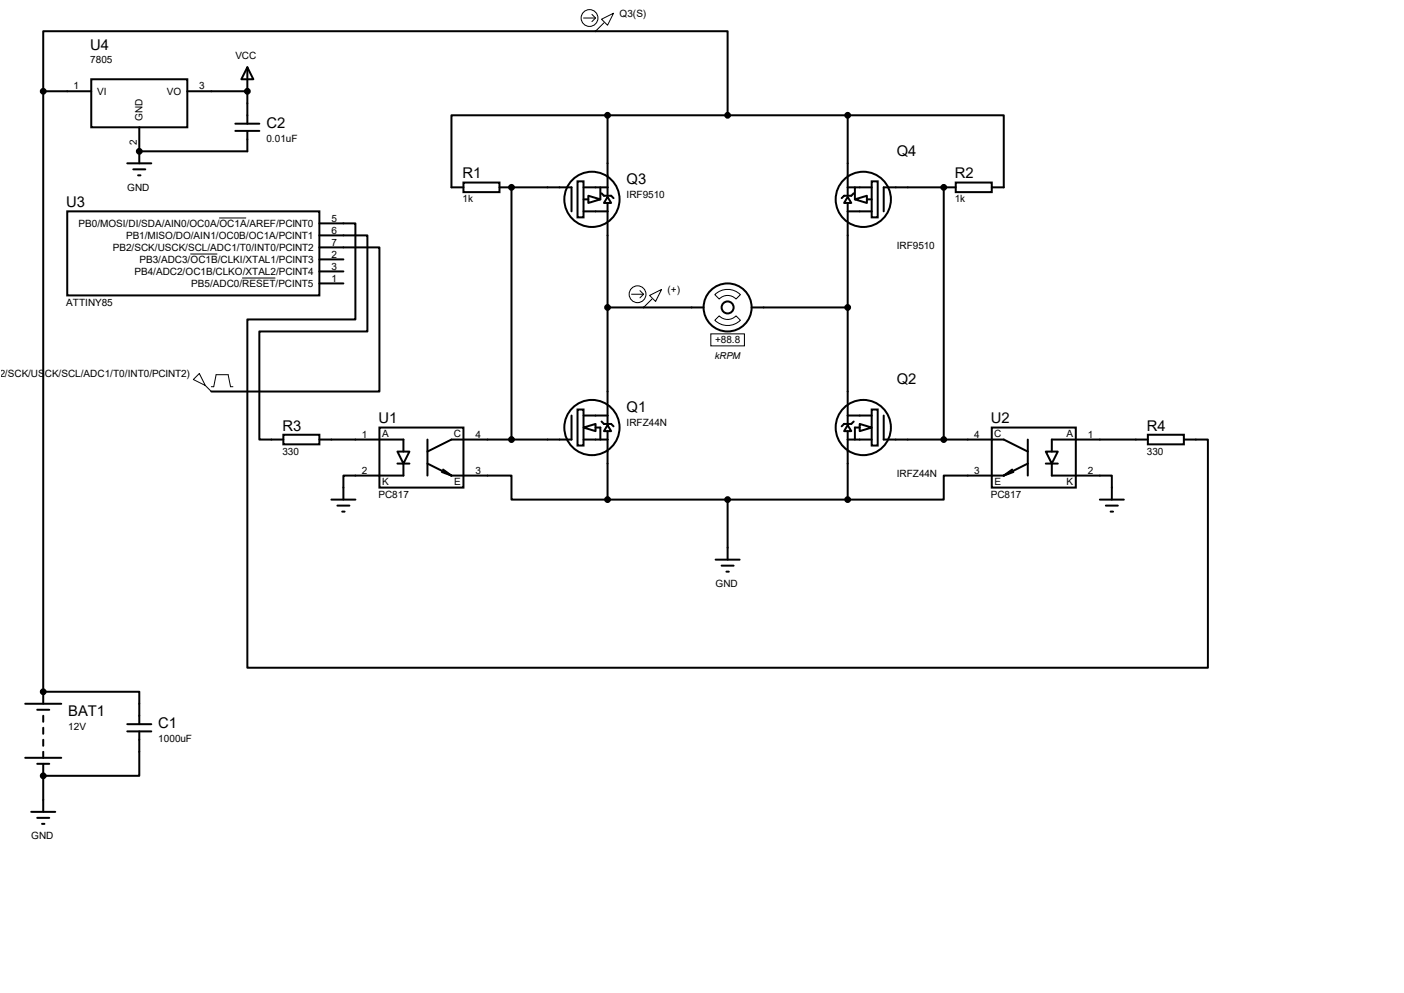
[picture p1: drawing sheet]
<svg xmlns="http://www.w3.org/2000/svg" width="297mm" height="210mm" viewBox="0 0 297 210" stroke-linecap="round" stroke-linejoin="round" font-family="sans-serif">
<g fill="none" stroke="#000" stroke-width=".42">
<path d="M9.1 19.3v-12.7h144.8v17.8M9.1 19.3v129.5M9.1 19.3h10.2M19.3 16.8h20.3v10.1h-20.3zM39.6 19.3h12.7M52.3 14.2l1.3 2.6h-2.5zM52.3 14.2v12M26.9 34.5h5.1M28.2 35.8h2.5M29.2 37.1h.5M29.5 26.9v7.6M49.8 26.2h5.1"/>
<path d="M49.8 27.7h5.1M52.3 27.7v4.3h-22.8M98 38.6h7.7v2h-7.7zM105.7 39.6h15.2v5.1M108.2 39.6v53.4M122.2 38.4h1.2v7.6h-1.2zM123.4 39.6h5.1M127 39.6v2.6M128.5 24.4h-33v15.2h2.5M128.5 24.4v17M128.5 24.4h50.8M179.3 24.4h33v15.2h-2.5"/>
<path d="M179.3 24.4v17M179.3 39.6h5.1M180.8 39.6v2.6M184.4 38.4h1.3v7.6h-1.3zM199.6 39.6v53.4M202.2 38.6h7.6v2h-7.6zM202.2 39.6h-15.3v5.1M14.2 44.7h53.4v17.8h-53.4zM67.6 49.8h10.1v20.3h-22.8v22.9h5M67.6 47.2h7.6v20.4h-22.9v73.6h203.2v-48.2h-5.1M67.6 52.3h12.7v30.5h-35.6M67.6 59.9h5"/>
<path d="M67.6 54.9h5M67.6 57.4h5M123.4 44.7h5.1M123.4 42.2h1.1M124.5 41.4l2.5 .8-2.5 .7zM127.3 40.9l.5 .5h1.5l.5 .5M128.5 41.7l.8 1.2h-1.5zM128.5 42.9v4.1M128.5 47.2v38.1M179.3 41.7l.8 1.2h-1.5zM179.3 42.9v4.1M179.3 47.2v38.1"/>
<path d="M179.3 44.7h5.1M180.6 40.9l-.5 .5h-1.5l-.5 .5M180.8 42.2l2.6-.8v1.5zM183.4 42.2h1M128.5 65h20.3M159 65h20.3M59.9 91.9h7.7v2.1h-7.7zM67.6 93h17.7v2.5M80.3 90.4h17.7v12.7h-17.7zM84.1 95.5h2.5l-1.3 2.5zM84.1 98h2.5M85.3 98v2.6h-12.7v5.1"/>
<path d="M90.4 93v7.6M90.4 98l5.1 2.6M93.5 99.8l2 .8M93.7 99.3l1.8 1.3M120.9 87.9v5.1h-25.4l-5.1 2.5M122.2 86.6h1.2v7.6h-1.2zM123.4 90.4l2.6-.7v1.5zM123.4 93h5.1M123.4 87.9h5.1M126 90.4h1v2.6M127.3 89.2l.5 .5h1.5l.5 .5M128.5 89.9l.8 1.3h-1.5z"/>
<path d="M128.5 85.6v4.1M128.5 91.2v14.5M179.3 89.9l.8 1.3h-1.5zM179.3 93h5.1M179.3 85.6v4.1M179.3 91.2v14.5M179.3 87.9h5.1M180.6 89.2l-.5 .5h-1.5l-.5 .5M181.9 89.7l2.5 .7-2.5 .8zM181.9 90.4h-1.1v2.6M184.4 86.6h1.3v7.6h-1.3zM186.9 87.9v5.1h25.4l5.1 2.5"/>
<path d="M209.8 90.4h17.8v12.7h-17.8zM214.1 99.3l-1.8 1.3M214.4 99.8l-2.1 .8M217.4 93v7.6M217.4 98l-5.1 2.6M221.2 95.5h2.6l-1.3 2.5zM221.2 98h2.6M222.5 98v2.6h12.7v5.1M242.8 91.9h7.6v2.1h-7.6zM242.8 93h-20.3v2.5M70.1 105.7h5.1M71.4 106.9h2.5"/>
<path d="M72.4 108.2h.5M95.5 100.6h12.7v5.1h20.3M128.5 105.7h50.8M151.4 118.4h5.1M152.7 119.6h2.5M153.9 105.7v12.7M212.3 100.6h-12.7v5.1h-20.3M232.7 105.7h5M233.9 106.9h2.6M234.9 108.2h.6M153.7 120.9h.5M5.3 148.8h7.7"/>
<path d="M7.9 150.1h2.5M9.1 146.3h20.4v6.9M9.1 151.4v1.3M9.1 153.9v1.3M9.1 156.5v1.2M9.1 159v1.3M26.9 153.2h5.1M26.9 154.7h5.1M29.5 154.7v9.4h-20.4M5.3 160.3h7.7M6.6 171.7h5.1M7.9 161.5h2.5"/>
<path d="M7.9 173h2.5M8.9 174.2h.5M9.1 161.5v10.2"/>
<circle cx="125.2" cy="42.2" r="5.8"/>
<circle cx="182.6" cy="42.2" r="5.8"/>
<circle cx="153.9" cy="65" r="5.1"/>
<circle cx="153.9" cy="65" r="1.27"/>
<circle cx="125.2" cy="90.4" r="5.8"/>
<circle cx="182.6" cy="90.4" r="5.8"/>
</g>
<g fill="#000">
<circle cx="52.3" cy="19.3" r=".21"/>
<circle cx="29.5" cy="32" r=".21"/>
<circle cx="108.2" cy="39.6" r=".21"/>
<circle cx="199.6" cy="39.6" r=".21"/>
<circle cx="9.1" cy="146.3" r=".21"/>
<circle cx="9.1" cy="164.1" r=".21"/>
</g>
<g fill="#000" stroke="#000" stroke-width=".42">
<circle cx="9.1" cy="19.3" r=".51"/>
<circle cx="52.3" cy="19.3" r=".51"/>
<circle cx="29.5" cy="32" r=".51"/>
<circle cx="108.2" cy="39.6" r=".51"/>
<circle cx="128.5" cy="24.4" r=".51"/>
<circle cx="153.9" cy="24.4" r=".51"/>
<circle cx="179.3" cy="24.4" r=".51"/>
<circle cx="199.6" cy="39.6" r=".51"/>
<circle cx="128.5" cy="65" r=".51"/>
<circle cx="179.3" cy="65" r=".51"/>
<circle cx="108.2" cy="93" r=".51"/>
<circle cx="199.6" cy="93" r=".51"/>
<circle cx="128.5" cy="105.7" r=".51"/>
<circle cx="153.9" cy="105.7" r=".51"/>
<circle cx="179.3" cy="105.7" r=".51"/>
<circle cx="9.1" cy="146.3" r=".51"/>
<circle cx="9.1" cy="164.1" r=".51"/>
</g>
<g fill="none" stroke="#000" stroke-width=".21">
<path d="M123.4 3.8h2.6M125.2 3l.8 .8M126 3.8l-.8 .8M127.3 4.1l2.5-1.3-1.3 2.5zM127.8 4.8l-1.8 1.8M40.3 53.7h5.7M46.4 46.1h5.7M51.2 58.8h7.1M133.6 62.2h2.5M135.4 61.5l.7 .7M136.1 62.2l-.7 .8M137.4 62.5l2.6-1.3-1.3 2.6z"/>
<path d="M137.9 63.2l-1.8 1.8M150.4 70.6h7.1v2.6h-7.1zM151.2 67.7l.9-.9a2.46 2.46 0 0 0 3.6 0l.9 .9a3.9 3.9 0 0 1-5.4 0zM151.2 62.3a3.9 3.9 0 0 1 5.4 0l-.9 .9a2.46 2.46 0 0 0-3.6 0zM40.9 80.3l1.3-1.3 1.2 2.5zM43.4 81.5l1.3 1.3M44.7 81.8h.5l.5-2.6h2.6l.5 2.6h.5"/>
<circle cx="124.7" cy="3.8" r="1.78"/>
<circle cx="134.9" cy="62.2" r="1.78"/>
</g>
<g font-size="3.1">
<text x="19.1" y="10.5">U4</text>
<text x="56.3" y="27">C2</text>
<text x="189.7" y="32.9">Q4</text>
<text x="97.8" y="37.7">R1</text>
<text x="132.5" y="38.9">Q3</text>
<text x="202" y="37.7">R2</text>
<text x="14" y="43.8">U3</text>
<text x="189.7" y="81.2">Q2</text>
<text x="80.1" y="89.5">U1</text>
<text x="132.5" y="87.2">Q1</text>
<text x="209.6" y="89.5">U2</text>
<text x="59.7" y="91.1">R3</text>
<text x="242.6" y="91.1">R4</text>
<text x="14.4" y="151.5">BAT1</text>
<text x="33.5" y="154">C1</text>
</g>
<g font-size="2.1">
<text x="131.1" y="3.6">Q3(S)</text>
<text x="19.1" y="13.4">7805</text>
<text x="49.8" y="12.4">VCC</text>
<text x="15.6" y="18.9">1</text>
<text x="20.6" y="20.1">VI</text>
<text x="35.3" y="20.1">VO</text>
<text x="42.2" y="18.9">3</text>
<text x="30.1" y="25.7" transform="rotate(-90 30.1 25.7)">GND</text>
<text x="56.3" y="29.9">0.01uF</text>
<text x="29" y="30.6" transform="rotate(-90 29 30.6)">2</text>
<text x="26.9" y="40.4">GND</text>
<text x="132.5" y="41.9">IRF9510</text>
<text x="70.1" y="46.9">5</text>
<text x="97.8" y="42.8">1k</text>
<text x="202" y="42.8">1k</text>
<text x="16.6" y="48">PB0/MOSI/DI/SDA/AIN0/OC0A/OC1A/AREF/PCINT0</text>
<text x="23.9" y="53.1">PB2/SCK/USCK/SCL/ADC1/T0/INT0/PCINT2</text>
<text x="26.7" y="50.5">PB1/MISO/DO/AIN1/OC0B/OC1A/PCINT1</text>
<text x="70.1" y="51.9">7</text>
<text x="70.1" y="49.4">6</text>
<text x="189.7" y="52.7">IRF9510</text>
<text x="28.4" y="58.2">PB4/ADC2/OC1B/CLKO/XTAL2/PCINT4</text>
<text x="29.5" y="55.6">PB3/ADC3/OC1B/CLKI/XTAL1/PCINT3</text>
<text x="70.1" y="59.6">1</text>
<text x="70.1" y="54.5">2</text>
<text x="70.1" y="57">3</text>
<text x="14" y="64.6">ATTINY85</text>
<text x="40.5" y="60.7">PB5/ADC0/RESET/PCINT5</text>
<text x="141.2" y="62">(+)</text>
<text x="151.3" y="72.6">+88.8</text>
<text x="-.1" y="79.8">2/SCK/USCK/SCL/ADC1/T0/INT0/PCINT2)</text>
<text x="76.5" y="92.6">1</text>
<text x="80.8" y="92.5">A</text>
<text x="96" y="92.5">C</text>
<text x="100.6" y="92.6">4</text>
<text x="132.5" y="90.1">IRFZ44N</text>
<text x="206.1" y="92.6">4</text>
<text x="210.3" y="92.5">C</text>
<text x="225.6" y="92.5">A</text>
<text x="230.1" y="92.6">1</text>
<text x="59.7" y="96.1">330</text>
<text x="76.5" y="100.2">2</text>
<text x="100.6" y="100.2">3</text>
<text x="189.7" y="101">IRFZ44N</text>
<text x="206.1" y="100.2">3</text>
<text x="230.1" y="100.2">2</text>
<text x="242.6" y="96.1">330</text>
<text x="80.1" y="105.3">PC817</text>
<text x="80.8" y="102.6">K</text>
<text x="96.1" y="102.6">E</text>
<text x="209.6" y="105.3">PC817</text>
<text x="210.4" y="102.6">E</text>
<text x="225.6" y="102.6">K</text>
<text x="151.4" y="124.2">GND</text>
<text x="14.4" y="154.4">12V</text>
<text x="33.5" y="156.9">1000uF</text>
<text x="6.6" y="177.5">GND</text>
</g>
<text font-size="2" x="151.2" y="75.9">kRPM</text>
</svg>
